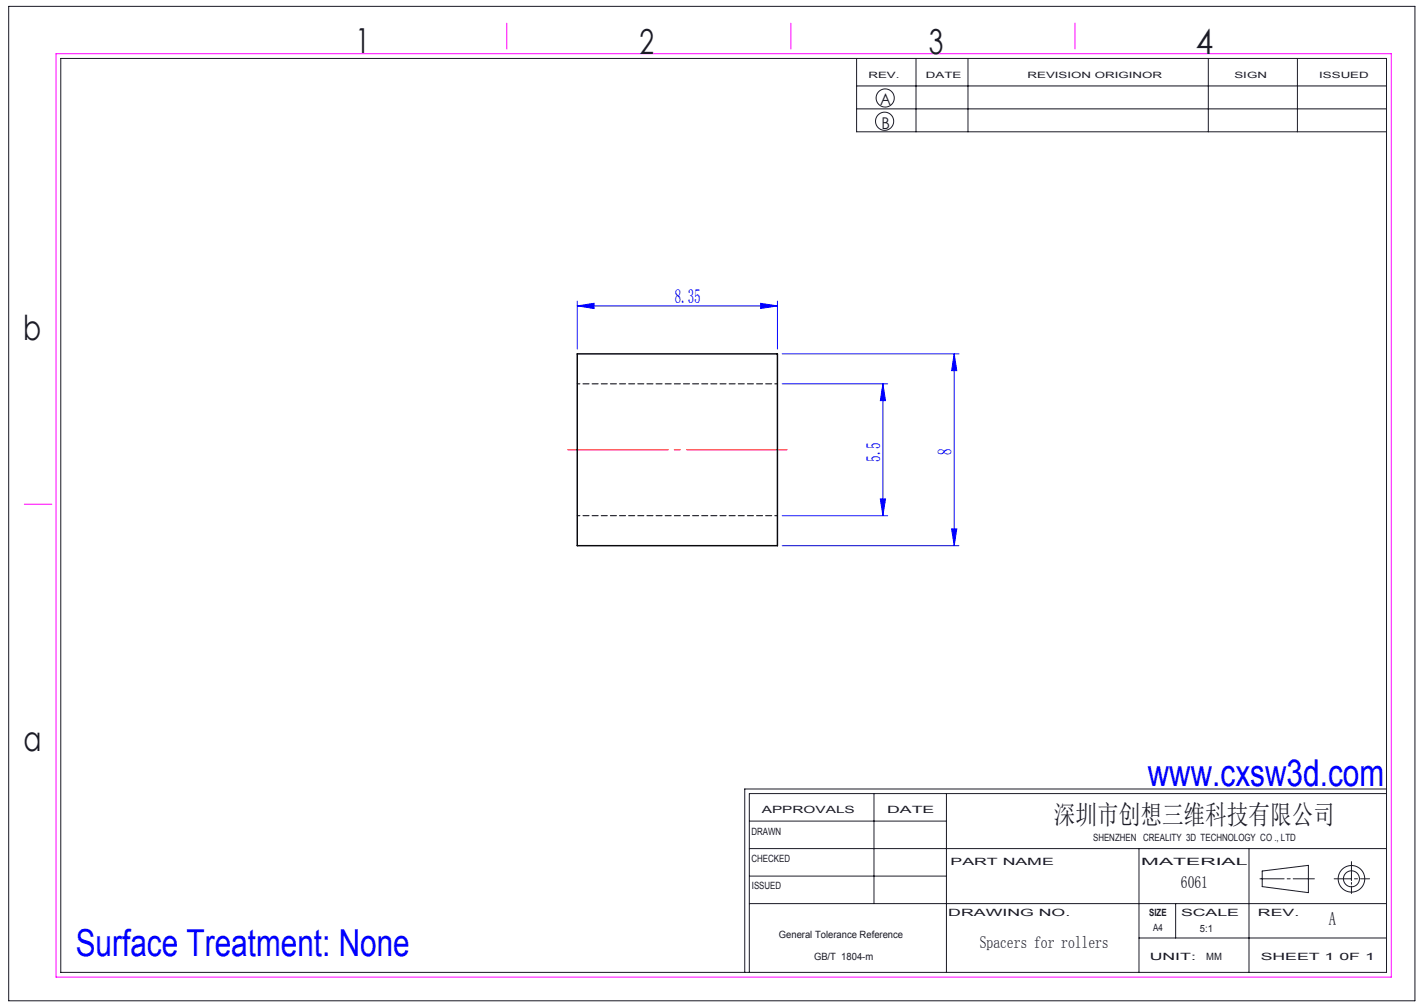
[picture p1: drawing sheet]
<svg xmlns="http://www.w3.org/2000/svg" width="297mm" height="210mm" viewBox="0 0 297 210" stroke-linecap="round" stroke-linejoin="round" font-family="sans-serif">
<g fill="none" stroke="#191924" stroke-width=".21">
<path d="M1.8 1.3h293.3v207.4h-293.3zM12.7 12.2h276.5v190.6h-276.5zM178.7 12.2v15.3h110.5M178.7 17.9h110.5M191.1 12.2v15.3M201.9 12.2v15.3M252 12.2v15.3M270.6 12.2v15.3M178.7 22.7h110.5M156.3 177h132.9M156.3 171.2h41.1M182.3 165.5v22.9"/>
<path d="M197.4 165.5v37.3M237.6 177v25.8M260.5 177v25.8M281.9 179.7v4M289.2 165.5h-132.9v37.3M289.2 164.5h-133.9v38.3M156.3 188.4h132.9M156.3 182.7h41.1M237.6 195.6h51.6M245.2 188.4v7.2M262.8 183.3h5M263.3 181.6l9.6-1.1v5.7l-9.6-1.3z"/>
<path d="M268.5 183.3h.6M269.7 183.3h4.4M278.3 183.3h3.6M281.9 184v.4M281.9 184.8v1.5M282.5 183.3h.6M283.8 183.3h1.9"/>
<circle cx="184.5" cy="25.3" r="1.89"/>
<circle cx="184.6" cy="20.4" r="1.89"/>
<circle cx="281.9" cy="183.3" r="1.67"/>
<circle cx="281.9" cy="183.3" r="2.77"/>
</g>
<path d="M11.7 11.2h278.5v192.6h-278.5zM105.7 4.8v5.4M165 4.8v5.4M224.2 4.8v5.4M5.1 105.1h5.7" fill="none" stroke="#f0f" stroke-width=".21"/>
<g fill="none" stroke="#00f" stroke-width=".21">
<path d="M120.4 63.8l3.5-.5v1zM120.4 62.8v10M120.4 63.8h41.7M158.6 63.3l3.5 .5-3.5 .5zM162.1 62.8v10M163.1 73.8h36.9M199 73.8v40M199 73.8l.6 3.5h-1.1zM163.1 80h22M184.1 80l.6 3.5h-1.1zM184.1 80v27.5M163.1 113.8h36.9"/>
<path d="M163.1 107.5h22M183.6 104h1.1l-.6 3.5zM198.5 110.3h1.1l-.6 3.5z"/>
</g>
<path d="M164.1 93.8h-45.7" fill="none" stroke="#f00" stroke-width=".21" stroke-dasharray="30.5 1.3 1.3 1.3" stroke-dashoffset="9.5"/>
<g fill="#00f">
<path d="M120.4 63.8l3.5-.5v1zM158.6 63.3l3.5 .5-3.5 .5z"/>
<path d="M199 73.8l.6 3.5h-1.1zM198.5 110.3h1.1l-.6 3.5zM184.1 80l.6 3.5h-1.1zM183.6 104h1.1l-.6 3.5z"/>
</g>
<path d="M120.4 73.8h41.7v40h-41.7z" fill="none" stroke="#000" stroke-width=".3"/>
<path d="M162.1 80h-41.7M120.4 107.5h41.7" fill="none" stroke="#000" stroke-width=".21" stroke-dasharray="1.3 .6" stroke-dashoffset=".7"/>
<g font-size="7.8" fill="#00f">
<text x="239.4" y="163.9">www.cxsw3d.com</text>
<text x="15.8" y="199.3">Surface Treatment: None</text>
</g>
<g font-size="7.2" fill="#191924">
<text x="74.1" y="11">1</text>
<text x="133.4" y="11.2">2</text>
<text x="193.7" y="11.3">3</text>
<text x="249.4" y="11.3">4</text>
<text x="4.8" y="70.9">b</text>
<text x="4.9" y="156.5">a</text>
</g>
<text font-size="5.6" fill="#191924" x="219.8" y="171.8">深圳市创想三维科技有限公司</text>
<g font-size="4.1" fill="#00f">
<text x="140.7" y="63.2">8.35</text>
<text x="198.4" y="95" transform="rotate(-90 198.4 95)">8</text>
<text x="183.6" y="96.3" transform="rotate(-90 183.6 96.3)">5.5</text>
</g>
<text font-size="3.9" fill="#191924" x="277.2" y="193">A</text>
<g font-size="3.5" fill="#191924">
<text x="246.3" y="185.2">6061</text>
<text x="204.4" y="197.7">Spacers for rollers</text>
</g>
<g font-size="3.4" fill="#191924">
<text x="183.6" y="22">A</text>
<text x="183.8" y="27">B</text>
</g>
<g font-size="2.1" fill="#191924">
<text x="158.9" y="169.5">APPROVALS</text>
<text x="185" y="169.5">DATE</text>
<text x="156.7" y="174.2">DRAWN</text>
<text x="156.7" y="179.7">CHECKED</text>
<text x="228" y="175.4">SHENZHEN CREALITY 3D TECHNOLOGY CO ., LTD</text>
<text x="156.8" y="185.4">ISSUED</text>
<text x="198.2" y="180.4">PART NAME</text>
<text x="238" y="180.4">MATERIAL</text>
<text x="197.8" y="191">DRAWING NO.</text>
<text x="239.7" y="191">SIZE</text>
<text x="246.3" y="191">SCALE</text>
<text x="262.4" y="191">REV.</text>
<text x="162.4" y="195.6">General Tolerance Reference</text>
<text x="240.5" y="194.1">A4</text>
<text x="250.3" y="194.3">5:1</text>
<text x="169.8" y="200.2">GB/T 1804-m</text>
<text x="239.8" y="200.2">UNIT:</text>
<text x="251.6" y="200.2">MM</text>
<text x="262.9" y="200.2">SHEET 1 0F 1</text>
</g>
<g font-size="1.8" fill="#191924">
<text x="181.1" y="16.3">REV.</text>
<text x="193.1" y="16.3">DATE</text>
<text x="214.3" y="16.3">REVISION ORIGINOR</text>
<text x="257.5" y="16.3">SIGN</text>
<text x="275.1" y="16.3">ISSUED</text>
</g>
</svg>
